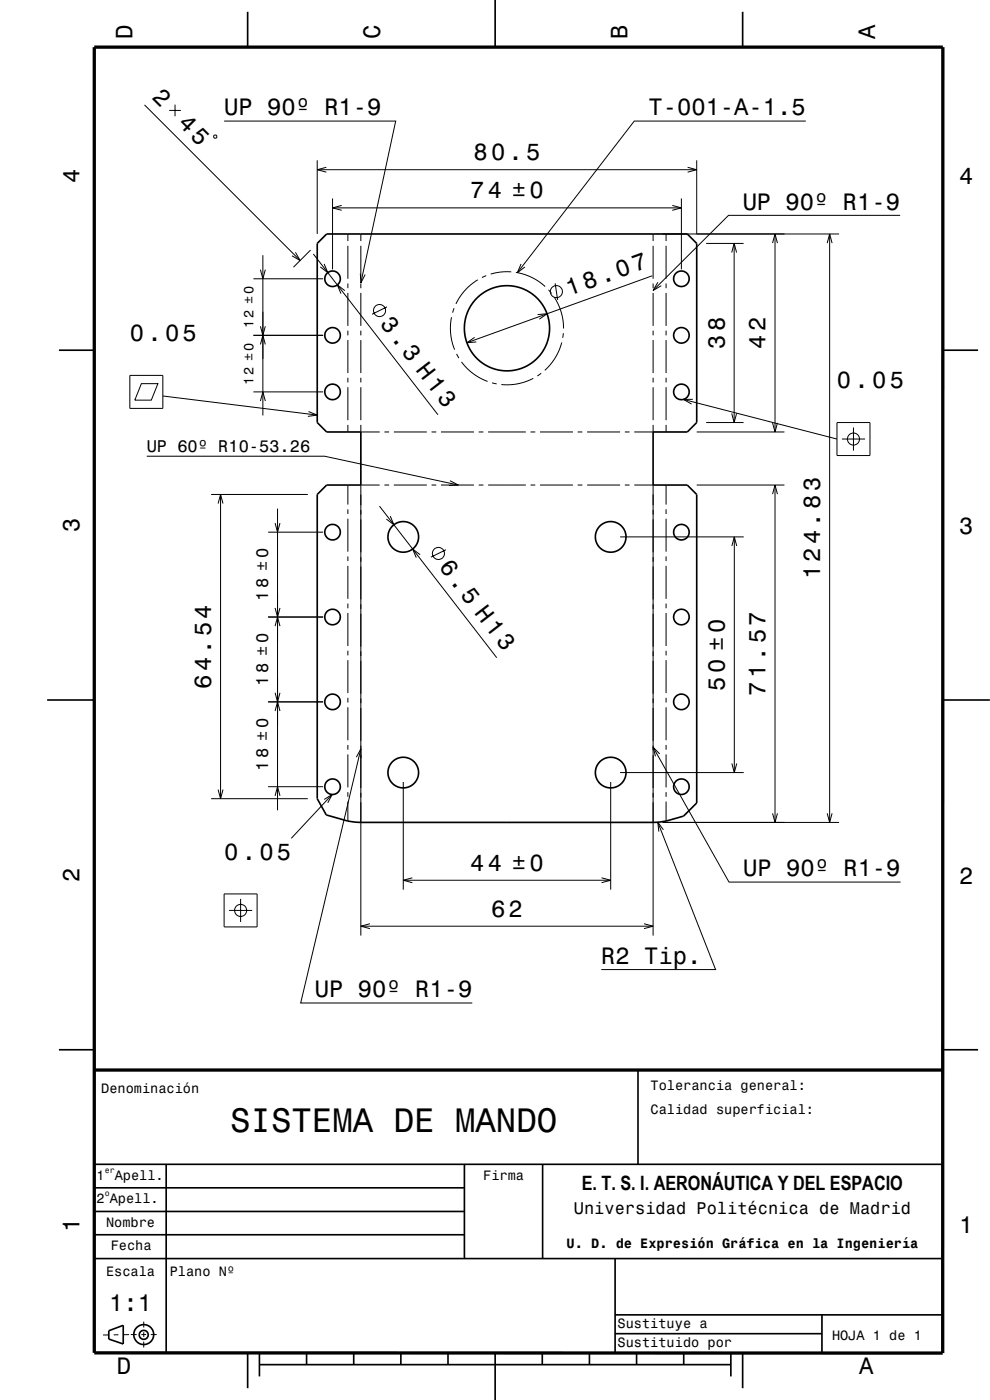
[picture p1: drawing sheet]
<svg xmlns="http://www.w3.org/2000/svg" width="210mm" height="297mm" viewBox="0 0 210 297" stroke-linecap="round" stroke-linejoin="round" font-family="sans-serif">
<g fill="none" stroke="#000" stroke-width=".21">
<path d="M30.7 22.2l33 33.1M35.9 23.4h2.5M37.1 22.2v2.5M45.3 28.8l.5-.1 .2 .5-.5 .1zM47.5 25.7h36.4l-7.4 34.3M67.3 34v15.6M67.3 36h80.5M69.2 35.5l-1.9 .5 1.9 .5M145.9 35.5l1.9 .5-1.9 .5M147.8 34v15.6M170.9 25.7h-36.4l-24.7 32.1M53.8 59.1h14.7"/>
<path d="M55.2 57.2l.6 1.9 .5-1.9M55.8 54.1v34M62.7 53.5l1 1.8-1.8-1M65.9 53.1l-3.6 3.6M66.5 53.9l26.4 34.1M68.8 56l.7 1.8-1.6-1.2M70.5 42.1v15M70.5 44.1h74M72.5 43.6l-2 .5 2 .5M73.8 49.6v1.5M73.8 52.1v7M76.4 58l.1 2 1-1.7"/>
<path d="M76.5 49.6v1.5M76.5 52.1v7M101.4 59.4a12 12 0 0 0-4.7 5.1M103.1 58.5l-.9 .4M108.4 57.7h-.2a12 12 0 0 0-4.1 .4M109.4 57.8a12 12 0 0 1 6.2 3M110.5 56l-.7 1.8 1.5-1.2M138.4 58.5l-39.4 14.2M138.5 49.6v1.5M138.5 52.1v7M139.5 59.9l-1 1.7 1.8-1M140.5 49.6h37.5"/>
<path d="M141.3 49.6v1.5M141.3 52.1v7M142.6 43.6l1.9 .5-1.9 .5M144.5 42.1v15M149.8 51.6h7.9M155.2 53.6l.5-2 .5 2M155.7 51.6v38M163.9 51.6l.5-2 .5 2M164.4 49.6v42M175.5 51.6l.5-2 .5 2M176 49.6v124.9M190.9 45.7h-36.4l-16 15.9"/>
<path d="M27.5 79.6h7v7h-7zM53.8 71.1h14.7M55.2 73.1l.6-2 .5 2M55.2 69.2l.6 1.9 .5-1.9M73.1 61.7l-1.5-1.3 .7 1.9M73.8 60.1v1M73.8 62.1v7M73.8 70.1v1M73.8 72.1v7M76.5 60.1v1M76.5 62.1v7M76.5 70.1v1"/>
<path d="M76.5 72.1v7M82.1 65.1l-3.2 1.6M95.8 67.3a12 12 0 0 0 .6 6.9M96.3 65.4l-.3 .9M96.8 75.1l.5 .9M97.9 76.8a12 12 0 0 0 5.5 4.1M100.7 71.6l-1.7 1.1 2-.2M114 66.7l2-.1-1.6 1.1M114.8 79.2l-.8 .6M116.4 61.5l.6 .8M117.6 63.1a12 12 0 0 1 1.9 6.6M117.8 60.1l.5 3.5"/>
<path d="M119.2 72.7a12 12 0 0 1-3.6 5.9M119.5 70.7l-.1 1M138.5 60.1v1M138.5 62.1v7M138.5 70.1v1M138.5 72.1v7M141.3 60.1v1M141.3 62.1v7M141.3 70.1v1M141.3 72.1v7M30 81.4h3.5l-1.4 3.5h-3.5zM31.1 96.8h37.7l28.4 6.1"/>
<path d="M34.5 84l32.8 4.1M53.8 83.1h14.7M55.2 85.1l.6-2 .5 2M65.4 87.3l1.9 .8-2 .2M73.8 90.1v1.5M73.8 80.1v1M73.8 82.1v7M76.5 90.1v1.5h4M76.5 80.1v1M76.5 82.1v7M81.5 91.6h1M83.5 91.6h7"/>
<path d="M91.5 91.6h1M93.5 91.6h7M101.5 91.6h1M103.5 91.6h8M104.4 81.2l1 .2M112.5 91.6h1M113.1 80.3a12 12 0 0 1-6.8 1.3M114.5 91.6h7M122.5 91.6h1M124.5 91.6h7M132.5 91.6h1M138.5 90.1v1.5h-4"/>
<path d="M138.5 80.1v1M138.5 82.1v7M141.3 90.1v1.5M141.3 80.1v1M141.3 82.1v7M145 84.7l32.5 8.4M147 84.7h-2l1.7 1M147.8 91.6h18.6M149.8 89.6h7.9M155.2 87.7l.5 1.9 .5-1.9M163.9 89.7l.5 1.9 .5-1.9M177.5 89.6h7v7h-7z"/>
<path d="M178.6 93.1h4.9M181 90.7v4.9M44.8 104.9h20.5M46.3 106.8l.5-1.9 .5 1.9M46.8 104.9v64.5M56.9 112.9h11.6M58.4 111l.5 1.9 .5-1.9M58.9 107.9v64M73.8 102.9v4.1M73.8 108v1M73.8 110v7M73.8 118v1"/>
<path d="M80.5 107.4l24.9 32.1M80.5 102.9h-4v95.6M81.5 102.9h1M82.8 109.5l.8 1.8-1.6-1.2M83.5 102.9h7M89.1 117.7l-1.6-1.2 .8 1.8M91.5 102.9h1M93.5 102.9h7M94.6 116.6l-3.2 1.6M95.5 102l1.7 .9-2 .1M101.5 102.9h1M103.5 102.9h8"/>
<path d="M112.5 102.9h1M114.5 102.9h7M122.5 102.9h1M124.5 102.9h7M131.5 113.9h26.3M132.5 102.9h1M134.5 102.9h4v95.6M141.3 102.9v4.1M141.3 108v1M141.3 110v7M141.3 118v1M147.8 102.9h18.6"/>
<path d="M155.2 115.8l.6-1.9 .5 1.9M155.8 113.9v50M163.9 104.8l.5-1.9 .5 1.9M164.4 102.9v71.6M56.9 130.9h11.6M58.4 132.8l.5-1.9 .5 1.9M58.4 129l.5 1.9 .5-1.9M73.8 120v7M73.8 128v1M73.8 130v7M73.8 138v1M141.3 120v7"/>
<path d="M141.3 128v1M141.3 130v7M141.3 138v1M56.9 148.9h11.6M58.4 150.8l.5-1.9 .5 1.9M58.4 147l.5 1.9 .5-1.9M73.8 140v7M73.8 148v1M73.8 150v7M73.8 158v1M76.5 158.9l-12.7 53.9h36.4M138.5 158.5l16.1 28.6h36.4"/>
<path d="M139.9 159.9l-1.4-1.4 .5 1.9M141.3 140v7M141.3 148v1M141.3 150v7M141.3 158v1M44.8 169.4h20.5M46.3 167.5l.5 1.9 .5-1.9M56.9 166.9h11.6M58.4 168.8l.5-1.9 .5 1.9M68.8 169.6l1.7-1.1-1 1.8M70.5 168.5l-8.7 9.4M73.8 160v7"/>
<path d="M73.8 168v1M73.8 170v4.2M75.6 160.6l.9-1.7 .1 2M85.5 165.9v22.8M129.5 165.9v22.8M131.5 163.9h26.3M139.5 174.4l12.3 31.3h-24.3M140.5 174.5h37.5M140.7 176l-1.2-1.6 .3 2M141.3 160v7M141.3 168v1M141.3 170v4.2"/>
<path d="M155.2 162l.6 1.9 .5-1.9M163.9 172.5l.5 2 .5-2M175.5 172.5l.5 2 .5-2M47.5 189.6h7v7h-7zM48.6 193.1h4.9M51 190.7v4.9M76.5 196.5h62M78.5 196l-2 .5 2 .5M85.5 186.7h44M87.5 186.2l-2 .5 2 .6M127.6 186.2l1.9 .5-1.9 .6M136.6 196l1.9 .5-1.9 .5"/>
<path d="M23.1 283.2h-1.2M25.1 283.2h-1M27.4 283.1l-1.3 .1M27.7 283.1h1.3M30 283.1h1M30.5 280.4v1.2M30.5 282.6v1M30.5 284.6v1.3M32 283.1h1.2"/>
<circle cx="80.5" cy="65.9" r="1.28"/>
<circle cx="118" cy="61.9" r="1.28"/>
<circle cx="181" cy="93.1" r="1.28"/>
<circle cx="93" cy="117.4" r="1.28"/>
<circle cx="51" cy="193.1" r="1.28"/>
</g>
<g fill="none" stroke="#000" stroke-width=".35">
<path d="M52.5 2.5v7.5M105 0v10M157.5 2.5v7.5M67.3 51.6l2-2h76.5l2 2v38l-2 2h-7.3v11.3h7.3l2 2v65.4l-2.8 2.8-3.7 1.1-2.8 .3h-62l-2.7-.3-4.6-1.3-1.9-3.5v-64.5l2-2h7.2v-11.3h-7.2l-2-2zM12.5 74.3h7.5M200 74.3h7.5M10 148.5h10M200 148.5h10M12.5 222.7h7.5M135.3 227v20M200 222.7h7.5M19.9 247h180"/>
<path d="M19.9 257h78.7M19.9 252h78.6M35.2 247v40M98.5 247v20M115.1 247v20M19.9 267h180M19.9 261.9h78.7M130.5 267v20M130.5 278.9h69.4M174.4 278.9v8.1M23.1 282.3l3-1.1v3.9l-3-1zM52.5 287v7.5"/>
<path d="M55 289.5h100M55 287v5M65 287v2.5M75 287v2.5M85 287v2.5M95 287v2.5M105 287v10M115 287v2.5M125 287v2.5M130.5 282.9h43.9M135 287v2.5M145 287v2.5"/>
<path d="M155 287v5M157.5 287v7.5"/>
<circle cx="70.5" cy="59.1" r="1.65"/>
<circle cx="144.5" cy="59.1" r="1.65"/>
<circle cx="70.5" cy="71.1" r="1.65"/>
<circle cx="107.5" cy="69.6" r="9"/>
<circle cx="144.5" cy="71.1" r="1.65"/>
<circle cx="70.5" cy="83.1" r="1.65"/>
<circle cx="144.5" cy="83.1" r="1.65"/>
<circle cx="70.5" cy="112.9" r="1.65"/>
<circle cx="85.5" cy="113.9" r="3.2"/>
<circle cx="129.5" cy="113.9" r="3.2"/>
<circle cx="144.5" cy="112.9" r="1.65"/>
<circle cx="70.5" cy="130.9" r="1.65"/>
<circle cx="144.5" cy="130.9" r="1.65"/>
<circle cx="70.5" cy="148.9" r="1.65"/>
<circle cx="144.5" cy="148.9" r="1.65"/>
<circle cx="70.5" cy="166.9" r="1.65"/>
<circle cx="85.5" cy="163.9" r="3.2"/>
<circle cx="129.5" cy="163.9" r="3.2"/>
<circle cx="144.5" cy="166.9" r="1.65"/>
<circle cx="30.5" cy="283.2" r=".96"/>
<circle cx="30.5" cy="283.1" r="2.11"/>
</g>
<path d="M20 10h180v277h-180zM20 227h180" fill="none" stroke="#000" stroke-width=".7" stroke-linecap="butt"/>
<text font-size="7.2" x="48.8" y="240.2">SISTEMA DE MANDO</text>
<g font-size="5.1">
<text x="32.1" y="20.8" transform="rotate(45 32.1 20.8)">2</text>
<text x="37.6" y="26.3" transform="rotate(45 37.6 26.3)">45</text>
</g>
<g font-size="5">
<text x="28.1" y="8.2" transform="rotate(-90 28.1 8.2)">D</text>
<text x="80.6" y="8.2" transform="rotate(-90 80.6 8.2)">C</text>
<text x="133.1" y="8.2" transform="rotate(-90 133.1 8.2)">B</text>
<text x="185.6" y="8.2" transform="rotate(-90 185.6 8.2)">A</text>
<text x="47.5" y="24.5">UP 90º R1-9</text>
<text x="137.5" y="24.5">T-001-A-1.5</text>
<text x="100.4" y="34">80.5</text>
<text x="16.8" y="38.7" transform="rotate(-90 16.8 38.7)">4</text>
<text x="203.5" y="39">4</text>
<text x="99.7" y="42.1">74 ±0</text>
<text x="157.5" y="44.5">UP 90º R1-9</text>
<text x="120.8" y="62.7" transform="rotate(-20 120.8 62.7)">18.07</text>
<text x="80.5" y="68.8" transform="rotate(52 80.5 68.8)">3.3 H13</text>
<text x="27.5" y="72.4">0.05</text>
<text x="153.7" y="74" transform="rotate(-90 153.7 74)">38</text>
<text x="162.4" y="74" transform="rotate(-90 162.4 74)">42</text>
<text x="177.5" y="82.4">0.05</text>
<text x="16.8" y="112.9" transform="rotate(-90 16.8 112.9)">3</text>
<text x="203.5" y="113.2">3</text>
<text x="93" y="120.3" transform="rotate(52 93 120.3)">6.5 H13</text>
<text x="174" y="122.9" transform="rotate(-90 174 122.9)">124.83</text>
<text x="44.8" y="146.2" transform="rotate(-90 44.8 146.2)">64.54</text>
<text x="153.8" y="146.5" transform="rotate(-90 153.8 146.5)">50 ±0</text>
<text x="162.4" y="147.7" transform="rotate(-90 162.4 147.7)">71.57</text>
<text x="47.5" y="182.4">0.05</text>
<text x="99.7" y="184.7">44 ±0</text>
<text x="157.6" y="185.9">UP 90º R1-9</text>
<text x="16.8" y="187.1" transform="rotate(-90 16.8 187.1)">2</text>
<text x="203.5" y="187.4">2</text>
<text x="104.2" y="194.5">62</text>
<text x="127.5" y="204.5">R2 Tip.</text>
<text x="66.8" y="211.6">UP 90º R1-9</text>
<text x="16.8" y="261.3" transform="rotate(-90 16.8 261.3)">1</text>
<text x="203.5" y="261.6">1</text>
<text x="23.1" y="278">1:1</text>
<text x="24.8" y="291.5">D</text>
<text x="182.3" y="291.5">A</text>
</g>
<text font-size="4.2" x="123.4" y="252.4">E. T. S. I. AERONÁUTICA Y DEL ESPACIO</text>
<g font-size="3.6">
<text x="31.1" y="95.9">UP 60º R10-53.26</text>
<text x="56.9" y="127.5" transform="rotate(-90 56.9 127.5)">18 ±0</text>
<text x="56.9" y="145.5" transform="rotate(-90 56.9 145.5)">18 ±0</text>
<text x="56.9" y="163.5" transform="rotate(-90 56.9 163.5)">18 ±0</text>
<text x="121.7" y="257.5">Universidad Politécnica de Madrid</text>
</g>
<g font-size="2.9">
<text x="53.8" y="69.6" transform="rotate(-90 53.8 69.6)">12 ±0</text>
<text x="53.8" y="81.6" transform="rotate(-90 53.8 81.6)">12 ±0</text>
<text x="21.5" y="231.8">Denominación</text>
<text x="138" y="231.3">Tolerancia general:</text>
<text x="138" y="236.3">Calidad superficial:</text>
<text x="20.5" y="250.3">1</text>
<text x="24.3" y="250.3">Apell.</text>
<text x="102.5" y="250.3">Firma</text>
<text x="20.5" y="255.3">2 Apell.</text>
<text x="22.5" y="260.3">Nombre</text>
<text x="23.5" y="265.3">Fecha</text>
<text x="120.2" y="264.8">U. D. de Expresión Gráfica en la Ingeniería</text>
<text x="22.5" y="270.8">Escala</text>
<text x="36" y="270.8">Plano Nº</text>
<text x="131" y="281.8">Sustituye a</text>
<text x="131" y="285.8">Sustituido por</text>
<text x="176.5" y="284.3">HOJA 1 de 1</text>
</g>
<g font-size="1.7">
<text x="22.2" y="248.8">er</text>
<text x="22.2" y="253.8">o</text>
</g>
</svg>
